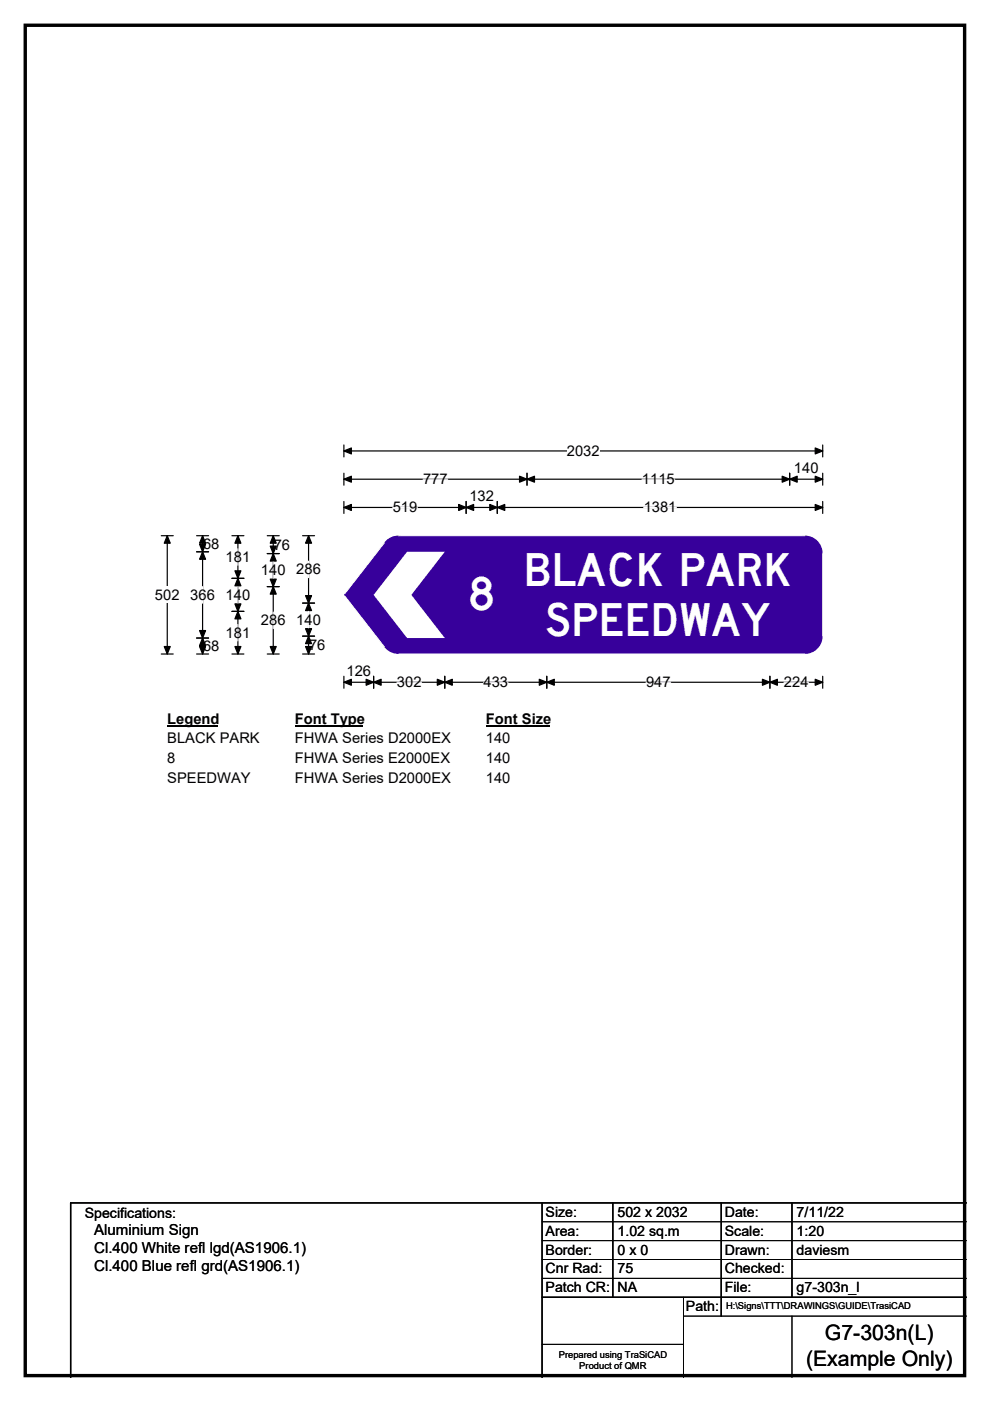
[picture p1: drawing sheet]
<svg xmlns="http://www.w3.org/2000/svg" width="210mm" height="297mm" viewBox="0 0 210 297" stroke-linecap="round" stroke-linejoin="round" font-family="sans-serif">
<path d="M5.4 5.4h199.2v286.3h-199.2z" fill="none" stroke="#000" stroke-width=".72"/>
<path d="M72.9 95.6h101.6M72.9 94.3v2.6M174.5 94.3v2.6" fill="none" stroke="#000" stroke-width=".25"/>
<path d="M72.9 95.6l1.6-.6v1.2zM172.9 95l1.6 .6-1.6 .6z" fill="#000" stroke="#000" stroke-width=".25"/>
<path d="M120.2 93.9h7v3.5h-7z" fill="#fff"/>
<g fill="none" stroke="#000" stroke-width=".25">
<path d="M34.2 113.6h2.5M35.5 113.6v25.1M72.9 101.6h101.6M72.9 100.3v2.6M72.9 106.3v2.6M72.9 107.6h101.6M98.9 106.3v2.6M105.5 106.3v2.6M111.8 100.3v2.6M167.5 100.3v2.6M174.5 100.3v2.6M174.5 106.3v2.6"/>
<path d="M34.2 138.7h2.5M72.9 143.4v2.5M72.9 144.7h101.6M79.2 143.4v2.5M94.3 143.4v2.5M116 143.4v2.5M163.3 143.4v2.5M174.5 143.4v2.5"/>
</g>
<g fill="#000" stroke="#000" stroke-width=".25">
<path d="M35.5 113.6l.6 1.6h-1.3zM72.9 101.6l1.6-.6v1.2zM72.9 107.6l1.6-.6v1.2zM98.9 107.6l1.6-.6v1.2zM97.3 107l1.6 .6-1.6 .6zM103.9 107l1.6 .6-1.6 .6zM105.5 107.6l1.6-.6v1.2zM111.8 101.6l1.6-.6v1.2zM110.2 101l1.6 .6-1.6 .6zM165.9 101l1.6 .6-1.6 .6zM167.5 101.6l1.6-.6v1.2zM172.9 101l1.6 .6-1.6 .6z"/>
<path d="M172.9 107l1.6 .6-1.6 .6zM34.8 137.1h1.3l-.6 1.6zM72.9 144.7l1.6-.7v1.3zM79.2 144.7l1.6-.7v1.3zM77.7 144l1.5 .7-1.5 .6zM92.8 144l1.5 .7-1.5 .6zM94.3 144.7l1.6-.7v1.3zM114.4 144l1.6 .7-1.6 .6zM116 144.7l1.6-.7v1.3zM161.7 144l1.6 .7-1.6 .6zM163.3 144.7l1.6-.7v1.3zM172.9 144l1.6 .7-1.6 .6z"/>
</g>
<path d="M83.3 107.6h5.2M89.7 101.6h5.3M136.2 101.6h6.9M136.5 107.6h7M84.2 144.7h5.2M102.6 144.7h5.2M137 144.7h5.2M166.3 144.7h5.2" fill="none" stroke="#fff" stroke-width=".25"/>
<path d="M32.9 124.4h5.2v3.5h-5.2z" fill="#fff"/>
<g fill="none" stroke="#000" stroke-width=".25">
<path d="M41.7 117h2.5M41.7 113.6h2.5M43 113.6v25.1M49.2 113.6h2.5M50.5 113.6v25.1M56.7 113.6h2.5M56.7 117.4h2.5M58 113.6v25.1M64.2 113.6h2.5M65.4 113.6v25.1M41.7 135.3h2.5M41.7 138.7h2.5"/>
<path d="M49.2 138.7h2.5M49.2 122.6h2.5M49.2 129.6h2.5M56.7 138.7h2.5M56.7 124.4h2.5M64.2 138.7h2.5M64.2 127.9h2.5M64.2 134.9h2.5"/>
</g>
<g fill="#000" stroke="#000" stroke-width=".25">
<path d="M43 117l.6 1.6h-1.3zM43 113.6l.6 1.6h-1.3zM42.3 115.4h1.3l-.6 1.6zM50.5 113.6l.6 1.6h-1.3zM58 117.4l.6 1.6h-1.3zM58 113.6l.6 1.6h-1.3zM57.3 115.8h1.3l-.6 1.6zM65.4 113.6l.7 1.6h-1.3zM42.3 133.7h1.3l-.6 1.6zM43 135.3l.6 1.6h-1.3zM42.3 137.1h1.3l-.6 1.6zM50.5 122.6l.6 1.6h-1.3z"/>
<path d="M49.8 128h1.3l-.6 1.6zM49.8 121h1.3l-.6 1.6zM50.5 129.6l.6 1.6h-1.3zM49.8 137.1h1.3l-.6 1.6zM57.3 122.8h1.3l-.6 1.6zM58 124.4l.6 1.6h-1.3zM57.3 137.1h1.3l-.6 1.6zM65.4 127.9l.7 1.6h-1.3zM64.8 133.3h1.3l-.7 1.6zM64.8 126.3h1.3l-.7 1.6zM65.4 134.9l.7 1.6h-1.3zM64.8 137.1h1.3l-.7 1.6z"/>
</g>
<path d="M50.5 116.4v3.4M58 119.1v3.5M65.4 119v3.5M43 124.4v3.5M50.5 124.4v3.5M50.5 132.4v3.5M58 129.8v3.5M65.4 129.6v3.5" fill="none" stroke="#fff" stroke-width=".25"/>
<path d="M35.5 150.6h10.7v3.5h-10.7z" fill="#fff"/>
<path d="M35.5 153.9h10.7" fill="none" stroke="#000" stroke-width=".32"/>
<path d="M62.5 150.6h14.4v3.5h-14.4z" fill="#fff"/>
<path d="M62.5 153.9h14.4" fill="none" stroke="#000" stroke-width=".32"/>
<path d="M103.1 150.6h13.4v3.5h-13.4z" fill="#fff"/>
<path d="M103.1 153.9h13.4" fill="none" stroke="#000" stroke-width=".32"/>
<g fill="#fff">
<path d="M35.5 154.8h19.5v3.5h-19.5z"/>
<path d="M62.5 154.8h33.1v3.5h-33.1z"/>
<path d="M103.1 154.8h5.2v3.5h-5.2z"/>
<path d="M35.5 159h1.7v3.5h-1.7z"/>
<path d="M62.5 159h32.9v3.5h-32.9z"/>
<path d="M103.1 159h5.2v3.5h-5.2z"/>
<path d="M35.5 163.2h17.6v3.5h-17.6z"/>
<path d="M62.5 163.2h33.1v3.5h-33.1z"/>
<path d="M103.1 163.2h5.2v3.5h-5.2z"/>
</g>
<g fill="#37009b">
<path d="M81.6 115l2.9-1.4h86.3l3.7 3.7v17.6l-3.7 3.8h-86.3l-2.9-1.5-8.5-10.9v-.3z" fill-rule="evenodd"/>
<path d="M73.1 125.9h.3v.4h-.3z" fill-rule="evenodd"/>
<circle cx="84.5" cy="117.3" r="3.7"/>
<circle cx="84.5" cy="134.9" r="3.7"/>
<circle cx="170.7" cy="134.9" r="3.7"/>
<circle cx="170.7" cy="117.3" r="3.7"/>
</g>
<g fill="#fff">
<path d="M84.5 113.6h86.3z"/>
<path d="M81.6 115l-8.6 11z"/>
<path d="M73 126.3l8.6 10.9z"/>
<path d="M84.5 138.7h86.3z"/>
<path d="M174.5 117.3v17.7z"/>
<path d="M86.3 117h8l-7.1 9.1 7.1 9.2h-8l-7.1-9.2z" fill-rule="evenodd"/>
</g>
<path d="M115 255v37M130 255v20M153 255v24M168 255v20M205 255h-190v37M115 275h90" fill="none" stroke="#000" stroke-width=".3"/>
<path d="M115 259h90M115 263h90M115 267h90M115 271h90M145 279h60M145 275v17M168 279v13M115 285h30" fill="none" stroke="#000" stroke-width=".21"/>
<g font-size="9.7" fill="#fff">
<text x="111" y="124.2">BLACK PARK</text>
<text x="99.1" y="129.4">8</text>
<text x="115.6" y="134.7">SPEEDWAY</text>
</g>
<g font-size="4.5">
<text x="175" y="284.2">G7-303n(L)</text>
<text x="171" y="289.6">(Example Only)</text>
</g>
<g font-size="3.2">
<text x="20" y="261.9">Aluminium Sign</text>
<text x="20" y="265.7">Cl.400 White refl lgd(AS1906.1)</text>
<text x="20" y="269.6">Cl.400 Blue refl grd(AS1906.1)</text>
</g>
<g font-size="3.1">
<text x="120.2" y="96.7">2032</text>
<text x="168.4" y="100.2">140</text>
<text x="89.7" y="102.7">777</text>
<text x="99.6" y="106.2">132</text>
<text x="136.2" y="102.7">1115</text>
<text x="83.3" y="108.6">519</text>
<text x="136.5" y="108.6">1381</text>
<text x="43.1" y="116.3">68</text>
<text x="47.9" y="119.1">181</text>
<text x="58.1" y="116.5">76</text>
<text x="55.4" y="121.9">140</text>
<text x="62.8" y="121.8">286</text>
<text x="32.9" y="127.2">502</text>
<text x="40.4" y="127.2">366</text>
<text x="47.9" y="127.2">140</text>
<text x="47.9" y="135.2">181</text>
<text x="55.4" y="132.6">286</text>
<text x="62.8" y="132.4">140</text>
<text x="65.6" y="137.8">76</text>
<text x="43.1" y="138">68</text>
<text x="73.5" y="143.3">126</text>
<text x="84.2" y="145.7">302</text>
<text x="102.6" y="145.7">433</text>
<text x="137" y="145.7">947</text>
<text x="166.3" y="145.7">224</text>
<text x="35.5" y="153.5">Legend</text>
<text x="62.5" y="153.5">Font Type</text>
<text x="103.1" y="153.5">Font Size</text>
<text x="35.5" y="157.6">BLACK PARK</text>
<text x="35.5" y="161.8">8</text>
<text x="62.5" y="157.6">FHWA Series D2000EX</text>
<text x="62.5" y="161.8">FHWA Series E2000EX</text>
<text x="103.1" y="157.6">140</text>
<text x="103.1" y="161.8">140</text>
<text x="35.5" y="166">SPEEDWAY</text>
<text x="62.5" y="166">FHWA Series D2000EX</text>
<text x="103.1" y="166">140</text>
</g>
<g font-size="3">
<text x="115.7" y="258">Size:</text>
<text x="131" y="258">502 x 2032</text>
<text x="153.7" y="258">Date:</text>
<text x="169" y="258">7/11/22</text>
<text x="18" y="258.2">Specifications:</text>
<text x="115.7" y="262">Area:</text>
<text x="131" y="262">1.02 sq.m</text>
<text x="153.7" y="262">Scale:</text>
<text x="169" y="262">1:20</text>
<text x="115.7" y="266">Border:</text>
<text x="115.7" y="270">Cnr Rad:</text>
<text x="131" y="266">0 x 0</text>
<text x="131" y="270">75</text>
<text x="153.7" y="266">Drawn:</text>
<text x="153.7" y="270">Checked:</text>
<text x="169" y="266">daviesm</text>
<text x="115.7" y="274">Patch CR:</text>
<text x="131" y="274">NA</text>
<text x="153.7" y="274">File:</text>
<text x="169" y="274">g7-303n_l</text>
<text x="145.5" y="278">Path:</text>
</g>
<g font-size="2">
<text x="154" y="277.6">H:\Signs\TTT\DRAWINGS\GUIDE\TrasiCAD</text>
<text x="118.5" y="287.8">Prepared using TraSiCAD</text>
<text x="122.9" y="290.2">Product of QMR</text>
</g>
</svg>
